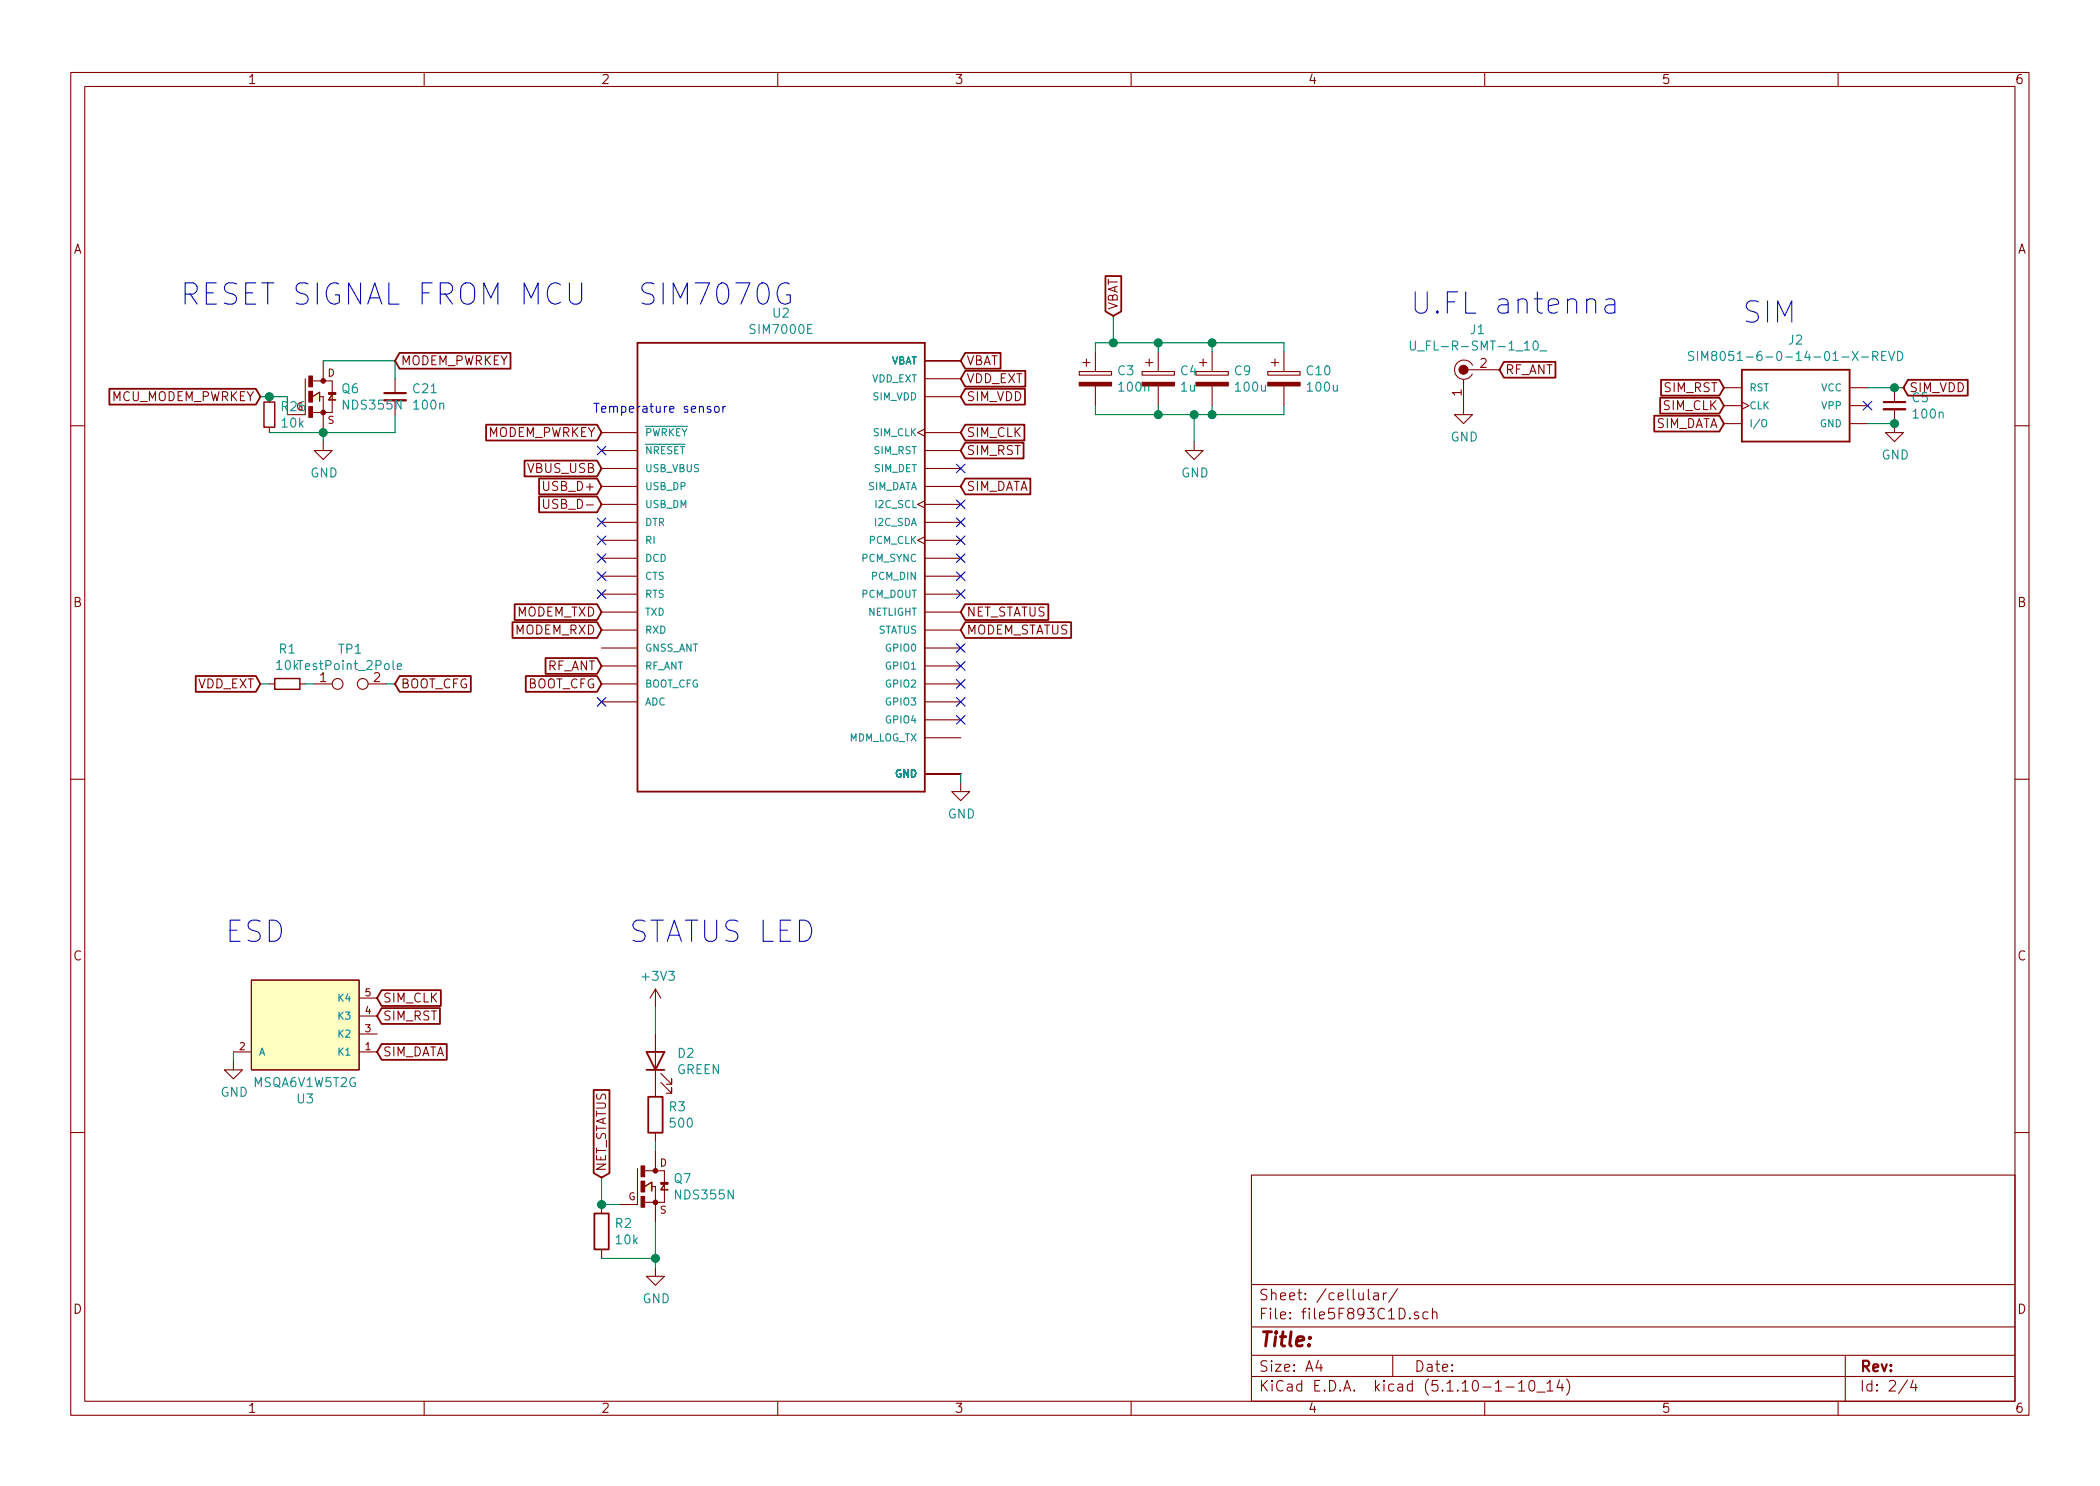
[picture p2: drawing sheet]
EESchema Schematic File Version 4
EELAYER 30 0
EELAYER END
$Descr A4 11693 8268
encoding utf-8
Sheet 2 4
Title ""
Date ""
Rev ""
Comp ""
Comment1 ""
Comment2 ""
Comment3 ""
Comment4 ""
$EndDescr
Text GLabel 5350 2000 2    50   Input ~ 0
VBAT
Text GLabel 6200 1750 1    50   Input ~ 0
VBAT
$Comp
L sim7070-rescue:CP-Device C3
U 1 1
P 6100 2100
F 0 "C3" H 6218 2146 50  0000 L CNN
F 1 "100n" H 6218 2055 50  0000 L CNN
F 2 "Capacitor_SMD:C_0402_1005Metric" H 6138 1950 50  0001 C CNN
F 3 "~" H 6100 2100 50  0001 C CNN
F 4 "C1525" H 6100 2100 50  0001 C CNN "LCSC"
	1    6100 2100
	1    0    0    -1  
$EndComp
$Comp
L sim7070-rescue:CP-Device C4
U 1 1
P 6450 2100
F 0 "C4" H 6568 2146 50  0000 L CNN
F 1 "1u" H 6568 2055 50  0000 L CNN
F 2 "Capacitor_SMD:C_0805_2012Metric" H 6488 1950 50  0001 C CNN
F 3 "~" H 6450 2100 50  0001 C CNN
F 4 "C28323" H 6450 2100 50  0001 C CNN "LCSC"
	1    6450 2100
	1    0    0    -1  
$EndComp
$Comp
L sim7070-rescue:CP-Device C9
U 1 1
P 6750 2100
F 0 "C9" H 6868 2146 50  0000 L CNN
F 1 "100u" H 6868 2055 50  0000 L CNN
F 2 "Capacitor_SMD:C_1206_3216Metric" H 6788 1950 50  0001 C CNN
F 3 "~" H 6750 2100 50  0001 C CNN
F 4 "C15008" H 6750 2100 50  0001 C CNN "LCSC"
	1    6750 2100
	1    0    0    -1  
$EndComp
$Comp
L sim7070-rescue:CP-Device C10
U 1 1
P 7150 2100
F 0 "C10" H 7268 2146 50  0000 L CNN
F 1 "100u" H 7268 2055 50  0000 L CNN
F 2 "Capacitor_SMD:C_1206_3216Metric" H 7188 1950 50  0001 C CNN
F 3 "~" H 7150 2100 50  0001 C CNN
	1    7150 2100
	1    0    0    -1  
$EndComp
Wire Wire Line
	6100 1900 6200 1900
Wire Wire Line
	6200 1750 6200 1900
Connection ~ 6200 1900
Wire Wire Line
	6200 1900 6450 1900
Wire Wire Line
	6100 2300 6450 2300
Wire Wire Line
	6100 2250 6100 2300
Wire Wire Line
	6450 2250 6450 2300
Connection ~ 6450 2300
Wire Wire Line
	6450 2300 6650 2300
Wire Wire Line
	6750 2250 6750 2300
Connection ~ 6750 2300
Wire Wire Line
	6750 2300 7150 2300
Wire Wire Line
	7150 2250 7150 2300
$Comp
L sim7070-rescue:GND-power #PWR0105
U 1 1
P 6650 2450
F 0 "#PWR0105" H 6650 2200 50  0001 C CNN
F 1 "GND" H 6655 2277 50  0000 C CNN
F 2 "" H 6650 2450 50  0001 C CNN
F 3 "" H 6650 2450 50  0001 C CNN
	1    6650 2450
	1    0    0    -1  
$EndComp
Wire Wire Line
	6650 2300 6650 2450
Connection ~ 6650 2300
Wire Wire Line
	6650 2300 6750 2300
Wire Wire Line
	6100 1950 6100 1900
Wire Wire Line
	6450 1950 6450 1900
Connection ~ 6450 1900
Wire Wire Line
	6450 1900 6750 1900
Wire Wire Line
	6750 1950 6750 1900
Connection ~ 6750 1900
Wire Wire Line
	6750 1900 7150 1900
Wire Wire Line
	7150 1900 7150 1950
Wire Wire Line
	5350 4350 5350 4300
Text GLabel 5350 3500 2    50   Input ~ 0
MODEM_STATUS
Text GLabel 5350 2100 2    50   Input ~ 0
VDD_EXT
Text GLabel 5350 2200 2    50   Input ~ 0
SIM_VDD
Text GLabel 5350 2400 2    50   Input ~ 0
SIM_CLK
Text GLabel 5350 2500 2    50   Input ~ 0
SIM_RST
Text GLabel 5350 2700 2    50   Input ~ 0
SIM_DATA
NoConn ~ 5350 2800
NoConn ~ 5350 2900
NoConn ~ 5350 3000
NoConn ~ 5350 3100
NoConn ~ 5350 3200
NoConn ~ 5350 3300
Text GLabel 5350 3400 2    50   Input ~ 0
NET_STATUS
NoConn ~ 5350 3600
NoConn ~ 5350 3700
NoConn ~ 5350 3800
NoConn ~ 5350 3900
NoConn ~ 5350 4000
Text GLabel 3350 2600 0    50   Input ~ 0
VBUS_USB
Text GLabel 3350 2700 0    50   Input ~ 0
USB_D+
$Comp
L sim7070-rescue:GND-power #PWR0111
U 1 1
P 1300 5900
F 0 "#PWR0111" H 1300 5650 50  0001 C CNN
F 1 "GND" H 1305 5727 50  0000 C CNN
F 2 "" H 1300 5900 50  0001 C CNN
F 3 "" H 1300 5900 50  0001 C CNN
	1    1300 5900
	1    0    0    -1  
$EndComp
Wire Wire Line
	1300 5850 1300 5900
Text GLabel 2100 5550 2    50   Input ~ 0
SIM_CLK
Text GLabel 2100 5650 2    50   Input ~ 0
SIM_RST
Text GLabel 2100 5850 2    50   Input ~ 0
SIM_DATA
NoConn ~ 10400 2250
Text GLabel 3350 3400 0    50   Input ~ 0
MODEM_TXD
Text GLabel 3350 3500 0    50   Input ~ 0
MODEM_RXD
Text GLabel 3350 3700 0    50   Input ~ 0
RF_ANT
Text GLabel 3350 2400 0    50   Input ~ 0
MODEM_PWRKEY
NoConn ~ 5350 2600
Text GLabel 3350 2800 0    50   Input ~ 0
USB_D-
Text Notes 3300 2300 0    50   ~ 0
Temperature sensor 
$Comp
L sim7070-rescue:SIM7000E-SIM7000E U2
U 1 1
P 4350 3200
F 0 "U2" H 4350 4667 50  0000 C CNN
F 1 "SIM7000E" H 4350 4576 50  0000 C CNN
F 2 "footprints:SIMCON_SIM7000E" H 4350 3200 50  0001 L BNN
F 3 "MANUFACTURER RECOMMENDATIONS" H 4350 3200 50  0001 L BNN
F 4 "SIMCOM" H 4350 3200 50  0001 L BNN "Field4"
F 5 "1.01" H 4350 3200 50  0001 L BNN "Field5"
	1    4350 3200
	1    0    0    -1  
$EndComp
$Comp
L sim7070-rescue:LED-Device D?
U 1 1
P 3650 5900
AR Path="/5F76B017/5F8AE609" Ref="D?"  Part="1" 
AR Path="/5F8AE609" Ref="D?"  Part="1" 
AR Path="/5F893C1E/5F8AE609" Ref="D2"  Part="1" 
F 0 "D2" V 3689 5782 50  0000 R CNN
F 1 "GREEN" V 3598 5782 50  0000 R CNN
F 2 "LED_SMD:LED_0603_1608Metric" H 3650 5900 50  0001 C CNN
F 3 "~" H 3650 5900 50  0001 C CNN
	1    3650 5900
	0    -1   -1   0   
$EndComp
$Comp
L sim7070-rescue:R-Device R?
U 1 1
P 3650 6200
AR Path="/5F76B017/5F8AE60F" Ref="R?"  Part="1" 
AR Path="/5F8AE60F" Ref="R?"  Part="1" 
AR Path="/5F893C1E/5F8AE60F" Ref="R3"  Part="1" 
F 0 "R3" H 3720 6246 50  0000 L CNN
F 1 "500" H 3720 6155 50  0000 L CNN
F 2 "Resistor_SMD:R_0603_1608Metric" V 3580 6200 50  0001 C CNN
F 3 "~" H 3650 6200 50  0001 C CNN
F 4 "C23179" H 3650 6200 50  0001 C CNN "LCSC"
	1    3650 6200
	1    0    0    -1  
$EndComp
Wire Wire Line
	3650 6400 3650 6350
Wire Wire Line
	3650 6800 3650 7000
Connection ~ 3650 7000
Wire Wire Line
	3650 7000 3650 7050
Wire Wire Line
	3350 7000 3650 7000
$Comp
L sim7070-rescue:R-Device R?
U 1 1
P 3350 6850
AR Path="/5F76B017/5F8AE61A" Ref="R?"  Part="1" 
AR Path="/5F8AE61A" Ref="R?"  Part="1" 
AR Path="/5F893C1E/5F8AE61A" Ref="R2"  Part="1" 
F 0 "R2" H 3420 6896 50  0000 L CNN
F 1 "10k" H 3420 6805 50  0000 L CNN
F 2 "Resistor_SMD:R_0402_1005Metric" V 3280 6850 50  0001 C CNN
F 3 "~" H 3350 6850 50  0001 C CNN
F 4 "C25531" H 3350 6850 50  0001 C CNN "LCSC"
	1    3350 6850
	1    0    0    -1  
$EndComp
$Comp
L sim7070-rescue:GND-power #PWR?
U 1 1
P 3650 7050
AR Path="/5F76B017/5F8AE620" Ref="#PWR?"  Part="1" 
AR Path="/5F8AE620" Ref="#PWR?"  Part="1" 
AR Path="/5F893C1E/5F8AE620" Ref="#PWR0114"  Part="1" 
F 0 "#PWR0114" H 3650 6800 50  0001 C CNN
F 1 "GND" H 3655 6877 50  0000 C CNN
F 2 "" H 3650 7050 50  0001 C CNN
F 3 "" H 3650 7050 50  0001 C CNN
	1    3650 7050
	1    0    0    -1  
$EndComp
Text GLabel 3350 6550 1    50   Input ~ 0
NET_STATUS
NoConn ~ 3350 3900
NoConn ~ 3350 3300
NoConn ~ 3350 3200
NoConn ~ 3350 3100
NoConn ~ 3350 3000
NoConn ~ 3350 2900
$Comp
L sim7070-rescue:MSQA6V1W5T2G-esdeec U3
U 1 1
P 1200 5850
F 0 "U3" H 1700 6115 50  0000 C CNN
F 1 "MSQA6V1W5T2G" H 1700 6024 50  0000 C CNN
F 2 "footprints:On_Semiconductor-MSQA6V1W5T2G-Manufacturer_Recommended" H 1200 6250 50  0001 L CNN
F 3 "http://www.onsemi.cn/pub_link/Collateral/MSQA6V1W5T2-D.PDF" H 1200 6350 50  0001 L CNN
F 4 "90" H 1200 6450 50  0001 L CNN "C Max pF"
F 5 "Manufacturer URL" H 1200 6550 50  0001 L CNN "Component Link 1 Description"
F 6 "http://www.onsemi.com/" H 1200 6650 50  0001 L CNN "Component Link 1 URL"
F 7 "Package Specification" H 1200 6750 50  0001 L CNN "Component Link 3 Description"
F 8 "http://www.onsemi.cn/pub_link/Collateral/419A-02.PDF" H 1200 6850 50  0001 L CNN "Component Link 3 URL"
F 9 "Rev. 7" H 1200 6950 50  0001 L CNN "Datasheet Version"
F 10 "Unidirectional" H 1200 7050 50  0001 L CNN "Direction"
F 11 "1" H 1200 7150 50  0001 L CNN "IR Max uA"
F 12 "Surface Mount" H 1200 7250 50  0001 L CNN "Mounting Technology"
F 13 "4" H 1200 7350 50  0001 L CNN "Number of Lines"
F 14 "150" H 1200 7450 50  0001 L CNN "PPK Max W"
F 15 "5-Pin Small Outline Transistor, Body 2 x 1.25 mm, Pitch 0.65 mm" H 1200 7550 50  0001 L CNN "Package Description"
F 16 "Rev. L, 01/2013" H 1200 7650 50  0001 L CNN "Package Version"
F 17 "Tape and Reel" H 1200 7750 50  0001 L CNN "Packing"
F 18 "6.1" H 1200 7850 50  0001 L CNN "VBR Min V"
F 19 "IC" H 1200 7950 50  0001 L CNN "category"
F 20 "284500" H 1200 8050 50  0001 L CNN "ciiva ids"
F 21 "ff1b99dd5dcc2bd6" H 1200 8150 50  0001 L CNN "library id"
F 22 "On Semiconductor" H 1200 8250 50  0001 L CNN "manufacturer"
F 23 "SC70-5-419A-02" H 1200 8350 50  0001 L CNN "package"
F 24 "1407149967" H 1200 8450 50  0001 L CNN "release date"
F 25 "No" H 1200 8550 50  0001 L CNN "rohs"
F 26 "19C46130-3A59-4987-919D-5EAA9B591173" H 1200 8650 50  0001 L CNN "vault revision"
F 27 "yes" H 1200 8750 50  0001 L CNN "imported"
F 28 "C232563" H 1200 5850 50  0001 C CNN "LCSC"
	1    1200 5850
	1    0    0    1   
$EndComp
$Comp
L sim7070-rescue:GND-power #PWR0116
U 1 1
P 5350 4350
F 0 "#PWR0116" H 5350 4100 50  0001 C CNN
F 1 "GND" H 5355 4177 50  0000 C CNN
F 2 "" H 5350 4350 50  0001 C CNN
F 3 "" H 5350 4350 50  0001 C CNN
	1    5350 4350
	1    0    0    -1  
$EndComp
$Comp
L sim7070-rescue:U_FL-R-SMT-1_10_-dk_Coaxial-Connectors-RF J1
U 1 1
P 8150 2050
F 0 "J1" H 8228 2275 50  0000 C CNN
F 1 "U_FL-R-SMT-1_10_" H 8228 2184 50  0000 C CNN
F 2 "digikey-footprints:Coax_Conn_U.FL" H 8350 2250 60  0001 L CNN
F 3 "https://www.hirose.com/product/en/download_file/key_name/U.FL-R-SMT-1%2810%29/category/Drawing%20(2D)/doc_file_id/37627/?file_category_id=6&item_id=03310472210&is_series=U.FL-R-SMT-1(10" H 8350 2350 60  0001 L CNN
F 4 "H11891CT-ND" H 8350 2450 60  0001 L CNN "Digi-Key_PN"
F 5 "U.FL-R-SMT-1(10)" H 8350 2550 60  0001 L CNN "MPN"
F 6 "Connectors, Interconnects" H 8350 2650 60  0001 L CNN "Category"
F 7 "Coaxial Connectors (RF)" H 8350 2750 60  0001 L CNN "Family"
F 8 "https://www.hirose.com/product/en/download_file/key_name/U.FL-R-SMT-1%2810%29/category/Drawing%20(2D)/doc_file_id/37627/?file_category_id=6&item_id=03310472210&is_series=U.FL-R-SMT-1(10" H 8350 2850 60  0001 L CNN "DK_Datasheet_Link"
F 9 "/product-detail/en/hirose-electric-co-ltd/U.FL-R-SMT-1(10)/H11891CT-ND/2504612" H 8350 2950 60  0001 L CNN "DK_Detail_Page"
F 10 "CONN U.FL RCPT STR 50 OHM SMD" H 8350 3050 60  0001 L CNN "Description"
F 11 "Hirose Electric Co Ltd" H 8350 3150 60  0001 L CNN "Manufacturer"
F 12 "Active" H 8350 3250 60  0001 L CNN "Status"
F 13 "C88374" H 8150 2050 50  0001 C CNN "LCSC"
	1    8150 2050
	1    0    0    -1  
$EndComp
$Comp
L sim7070-rescue:GND-power #PWR0117
U 1 1
P 8150 2250
F 0 "#PWR0117" H 8150 2000 50  0001 C CNN
F 1 "GND" H 8155 2077 50  0000 C CNN
F 2 "" H 8150 2250 50  0001 C CNN
F 3 "" H 8150 2250 50  0001 C CNN
	1    8150 2250
	1    0    0    -1  
$EndComp
Text GLabel 8350 2050 2    50   Input ~ 0
RF_ANT
$Comp
L sim7070-rescue:GND-power #PWR?
U 1 1
P 1800 2450
AR Path="/5F76B017/5FA7F2A4" Ref="#PWR?"  Part="1" 
AR Path="/5FA7F2A4" Ref="#PWR?"  Part="1" 
AR Path="/5F893C1E/5FA7F2A4" Ref="#PWR0150"  Part="1" 
F 0 "#PWR0150" H 1800 2200 50  0001 C CNN
F 1 "GND" H 1805 2277 50  0000 C CNN
F 2 "" H 1800 2450 50  0001 C CNN
F 3 "" H 1800 2450 50  0001 C CNN
	1    1800 2450
	1    0    0    -1  
$EndComp
$Comp
L sim7070-rescue:C_Small-Device C21
U 1 1
P 2200 2200
F 0 "C21" H 2292 2246 50  0000 L CNN
F 1 "100n" H 2292 2155 50  0000 L CNN
F 2 "Capacitor_SMD:C_0402_1005Metric" H 2200 2200 50  0001 C CNN
F 3 "~" H 2200 2200 50  0001 C CNN
F 4 "C1525" H 2200 2200 50  0001 C CNN "LCSC"
	1    2200 2200
	1    0    0    -1  
$EndComp
Wire Wire Line
	2200 2000 2200 2100
Wire Wire Line
	1800 2400 1800 2450
Wire Wire Line
	1800 2400 2200 2400
Wire Wire Line
	2200 2400 2200 2300
Text GLabel 2200 2000 2    50   Input ~ 0
MODEM_PWRKEY
Text GLabel 1450 2200 0    50   Input ~ 0
MCU_MODEM_PWRKEY
Wire Wire Line
	1500 2200 1450 2200
NoConn ~ 3350 2500
Text GLabel 3350 3800 0    50   Input ~ 0
BOOT_CFG
Text GLabel 2200 3800 2    50   Input ~ 0
BOOT_CFG
Text GLabel 1450 3800 0    50   Input ~ 0
VDD_EXT
$Comp
L sim7070-rescue:R_Small-Device R1
U 1 1
P 1600 3800
F 0 "R1" V 1404 3800 50  0000 C CNN
F 1 "10k" V 1495 3800 50  0000 C CNN
F 2 "Resistor_SMD:R_0402_1005Metric" H 1600 3800 50  0001 C CNN
F 3 "~" H 1600 3800 50  0001 C CNN
	1    1600 3800
	0    1    1    0   
$EndComp
Wire Wire Line
	1500 3800 1450 3800
$Comp
L sim7070-rescue:TestPoint_2Pole-Connector TP1
U 1 1
P 1950 3800
F 0 "TP1" H 1950 3995 50  0000 C CNN
F 1 "TestPoint_2Pole" H 1950 3904 50  0000 C CNN
F 2 "Jumper:SolderJumper-2_P1.3mm_Open_Pad1.0x1.5mm" H 1950 3800 50  0001 C CNN
F 3 "~" H 1950 3800 50  0001 C CNN
	1    1950 3800
	1    0    0    -1  
$EndComp
Wire Wire Line
	2150 3800 2200 3800
Wire Wire Line
	1750 3800 1700 3800
$Comp
L sim7070-rescue:C_Small-Device C5
U 1 1
P 10550 2250
F 0 "C5" H 10642 2296 50  0000 L CNN
F 1 "100n" H 10642 2205 50  0000 L CNN
F 2 "Capacitor_SMD:C_0402_1005Metric" H 10550 2250 50  0001 C CNN
F 3 "~" H 10550 2250 50  0001 C CNN
F 4 "C1525" H 10550 2250 50  0001 C CNN "LCSC"
	1    10550 2250
	1    0    0    -1  
$EndComp
$Comp
L sim7070-rescue:SIM8051-6-0-14-01-X-REVD-SIM8051-6-0-14-01-X-REVD J2
U 1 1
P 9900 2250
F 0 "J2" H 10000 2617 50  0000 C CNN
F 1 "SIM8051-6-0-14-01-X-REVD" H 10000 2526 50  0000 C CNN
F 2 "GettingStarted:SNO-1305-B_NANO_SIM" H 9900 2250 50  0001 L BNN
F 3 "GCT" H 9900 2250 50  0001 L BNN
F 4 "C111371" H 9900 2250 50  0001 C CNN "LCSC"
	1    9900 2250
	1    0    0    -1  
$EndComp
Text GLabel 9600 2150 0    50   Input ~ 0
SIM_RST
Text GLabel 9600 2350 0    50   Input ~ 0
SIM_DATA
Text GLabel 9600 2250 0    50   Input ~ 0
SIM_CLK
Text GLabel 10600 2150 2    50   Input ~ 0
SIM_VDD
Wire Wire Line
	10550 2150 10600 2150
Wire Wire Line
	10550 2150 10400 2150
Connection ~ 10550 2150
Wire Wire Line
	10400 2350 10550 2350
$Comp
L sim7070-rescue:GND-power #PWR0108
U 1 1
P 10550 2350
F 0 "#PWR0108" H 10550 2100 50  0001 C CNN
F 1 "GND" H 10555 2177 50  0000 C CNN
F 2 "" H 10550 2350 50  0001 C CNN
F 3 "" H 10550 2350 50  0001 C CNN
	1    10550 2350
	1    0    0    -1  
$EndComp
Connection ~ 10550 2350
Connection ~ 1800 2400
Wire Wire Line
	1800 2000 2200 2000
$Comp
L sim7070-rescue:R_Small-Device R26
U 1 1
P 1500 2300
F 0 "R26" H 1559 2346 50  0000 L CNN
F 1 "10k" H 1559 2255 50  0000 L CNN
F 2 "Resistor_SMD:R_0402_1005Metric" H 1500 2300 50  0001 C CNN
F 3 "~" H 1500 2300 50  0001 C CNN
F 4 "C25531" H 1500 2300 50  0001 C CNN "LCSC"
	1    1500 2300
	1    0    0    -1  
$EndComp
Wire Wire Line
	1800 2400 1500 2400
$Comp
L sim7070-rescue:NDS355N-NDS355N Q7
U 1 1
P 3650 6600
F 0 "Q7" H 3748 6646 50  0000 L CNN
F 1 "NDS355N" H 3748 6555 50  0000 L CNN
F 2 "footprints:SSOT-3" H 3650 6600 50  0001 L BNN
F 3 "" H 3650 6600 50  0001 L BNN
F 4 "C113202" H 3650 6600 50  0001 C CNN "LCSC"
	1    3650 6600
	1    0    0    -1  
$EndComp
Wire Wire Line
	3350 6550 3350 6700
Wire Wire Line
	3450 6700 3350 6700
Connection ~ 3350 6700
$Comp
L sim7070-rescue:NDS355N-NDS355N Q6
U 1 1
P 1800 2200
F 0 "Q6" H 1898 2246 50  0000 L CNN
F 1 "NDS355N" H 1898 2155 50  0000 L CNN
F 2 "footprints:SSOT-3" H 1800 2200 50  0001 L BNN
F 3 "" H 1800 2200 50  0001 L BNN
F 4 "C113202" H 1800 2200 50  0001 C CNN "LCSC"
	1    1800 2200
	1    0    0    -1  
$EndComp
Wire Wire Line
	1500 2200 1600 2200
Wire Wire Line
	1600 2200 1600 2300
Connection ~ 1500 2200
$Comp
L sim7070-rescue:+3V3-power #PWR0147
U 1 1
P 3650 5600
F 0 "#PWR0147" H 3650 5450 50  0001 C CNN
F 1 "+3V3" H 3665 5773 50  0000 C CNN
F 2 "" H 3650 5600 50  0001 C CNN
F 3 "" H 3650 5600 50  0001 C CNN
	1    3650 5600
	1    0    0    -1  
$EndComp
Wire Wire Line
	3650 5600 3650 5750
Text Notes 3550 1700 0    118  ~ 0
SIM7070G
Text Notes 7850 1750 0    118  ~ 0
U.FL antenna
Text Notes 9700 1800 0    118  ~ 0
SIM
Text Notes 1000 1700 0    118  ~ 0
RESET SIGNAL FROM MCU\n
Text Notes 1250 5250 0    118  ~ 0
ESD
Text Notes 3500 5250 0    118  ~ 0
STATUS LED
$EndSCHEMATC
